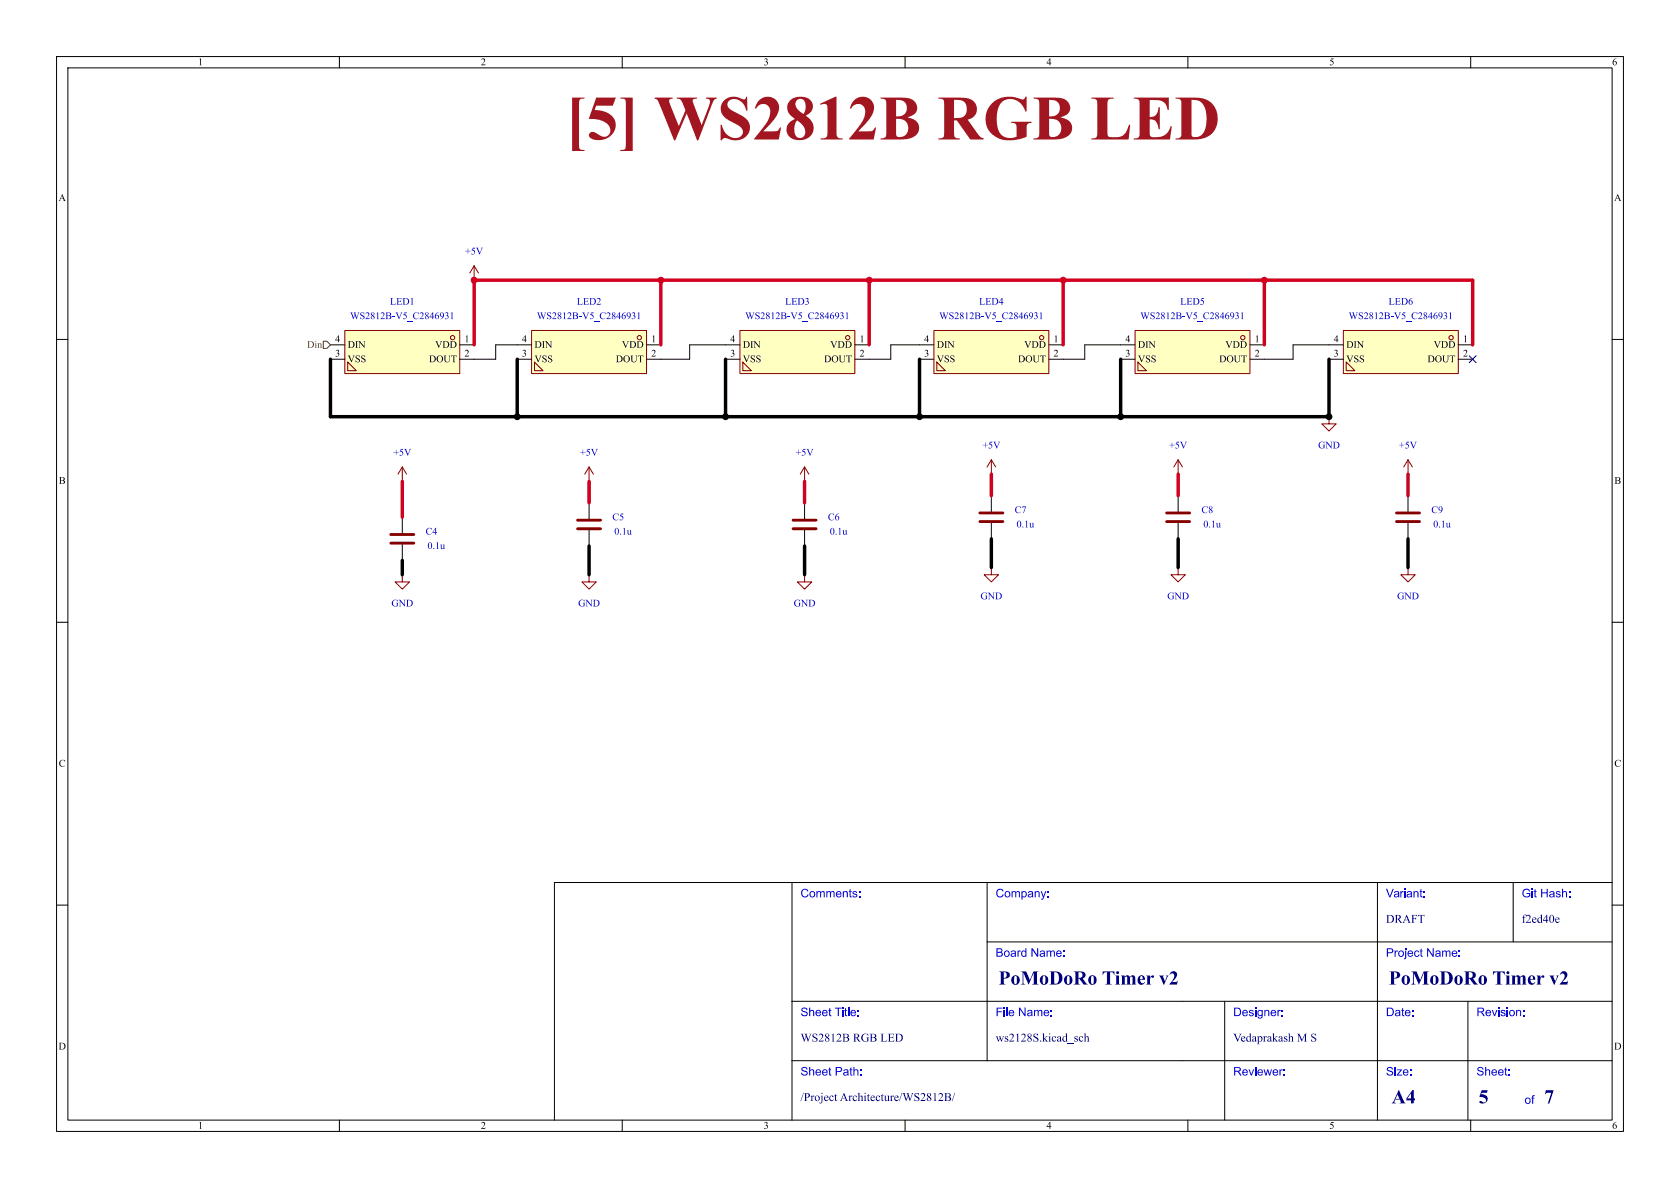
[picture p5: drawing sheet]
<svg xmlns="http://www.w3.org/2000/svg" width="297mm" height="210mm" viewBox="0 0 297 210" stroke-linecap="round" stroke-linejoin="round" font-family="sans-serif">
<g fill="none" stroke="#000" stroke-width=".18">
<path d="M10 10h277v190h-277zM12 12h273v186h-273zM60 10v2M110 10v2M160 10v2M210 10v2M260 10v2M10 60h2M285 60h2M10 110h2M285 110h2M140 156v42"/>
<path d="M174.5 156v31.5M243.5 156v42M267.5 156v10.5M285 156h-187v42M10 160h2M140 177h145M174.5 166.5h110.5M216.5 177v21M259.5 177v21M285 160h2M60 198v2M110 198v2"/>
<path d="M140 187.5h145M160 198v2M210 198v2M260 198v2"/>
</g>
<g fill="#ffffc2">
<path d="M237.5 58.4h20.3v7.6h-20.3z"/>
<path d="M238 64l1.5 1.5h-1.5z"/>
</g>
<g fill="none" stroke="#840000" stroke-width=".18">
<path d="M237.5 58.4h20.3v7.6h-20.3zM234.9 73.7v1.2h1.3l-1.3 1.3-1.2-1.3h1.2M238 64l1.5 1.5h-1.5zM175.3 81.3l-.8 1.3M175.3 81.3l.7 1.3M175.3 81.3v2.5M208.3 81.3l-.8 1.3M208.3 81.3l.7 1.3M208.3 81.3v2.5M175.3 100.3v1.3h1.2l-1.2 1.3-1.3-1.3h1.3M208.3 100.3v1.3h1.2l-1.2 1.3-1.3-1.3h1.3"/>
<circle cx="256.5" cy="59.7" r=".38"/>
</g>
<g fill="none" stroke="#000" stroke-width=".18">
<path d="M234.9 73.7h.1M234.9 61h2.6M234.9 63.5h2.6M257.8 61h2.5M257.8 63.5h2.5M175.3 83.8h.1M175.3 87.6v2.8M175.3 92.5v2.8M208.3 83.8h.1M208.3 87.6v2.8M208.3 92.5v2.8M175.3 100.3h.1"/>
<path d="M208.3 100.3h.1"/>
</g>
<path d="M173.2 90.7h4.1M173.2 92.2h4.1M206.2 90.7h4.1M206.2 92.2h4.1" fill="none" stroke="#840000" stroke-width=".51"/>
<g fill="#ffffc2">
<path d="M94 58.4h20.3v7.6h-20.3z"/>
<path d="M94.5 64l1.5 1.5h-1.5z"/>
</g>
<g fill="none" stroke="#840000" stroke-width=".18">
<path d="M83.8 47l-.7 1.3M83.8 47l.8 1.3M83.8 47v2.5M94 58.4h20.3v7.6h-20.3zM94.5 64l1.5 1.5h-1.5zM142.2 82.6l-.7 1.2M142.2 82.6l.8 1.2M142.2 82.6v2.5M142.2 101.6v1.3h1.3l-1.3 1.2-1.2-1.2h1.2"/>
<circle cx="113" cy="59.7" r=".38"/>
</g>
<path d="M83.8 49.5h.1M91.4 61h2.6M91.4 63.5h2.6M114.3 61h2.5M114.3 63.5h2.5M104.1 88.9v2.8M104.1 93.7v2.8M142.2 85.1h.1M142.2 88.9v2.8M142.2 93.7v2.8M142.2 101.6h.1" fill="none" stroke="#000" stroke-width=".18"/>
<path d="M102.1 91.9h4.1M102.1 93.5h4.1M140.2 91.9h4.1M140.2 93.5h4.1" fill="none" stroke="#840000" stroke-width=".51"/>
<g fill="#ffffc2">
<path d="M200.7 58.4h20.3v7.6h-20.3z"/>
<path d="M201.2 64l1.5 1.5h-1.5z"/>
</g>
<g fill="none" stroke="#840000" stroke-width=".18">
<path d="M200.7 58.4h20.3v7.6h-20.3zM201.2 64l1.5 1.5h-1.5z"/>
<circle cx="219.7" cy="59.7" r=".38"/>
</g>
<path d="M198.1 61h2.6M198.1 63.5h2.6M221 61h2.5M221 63.5h2.5" fill="none" stroke="#000" stroke-width=".18"/>
<g fill="#ffffc2">
<path d="M61 58.4h20.3v7.6h-20.3z"/>
<path d="M61.5 64l1.5 1.5h-1.5z"/>
</g>
<g fill="none" stroke="#840000" stroke-width=".18">
<path d="M61 58.4h20.3v7.6h-20.3zM61.5 64l1.5 1.5h-1.5zM71.1 82.6l-.7 1.2M71.1 82.6l.8 1.2M71.1 82.6v2.5M104.1 82.6l-.7 1.2M104.1 82.6l.8 1.2M104.1 82.6v2.5M248.9 81.3l-.7 1.3M248.9 81.3l.8 1.3M248.9 81.3v2.5M71.1 101.6v1.3h1.3l-1.3 1.2-1.3-1.2h1.3"/>
<path d="M104.1 101.6v1.3h1.3l-1.3 1.2-1.2-1.2h1.2M248.9 100.3v1.3h1.3l-1.3 1.3-1.3-1.3h1.3"/>
<circle cx="80" cy="59.7" r=".38"/>
</g>
<g fill="none" stroke="#000" stroke-width=".18">
<path d="M58.4 61h2.6M58.4 63.5h2.6M81.3 61h2.5M81.3 63.5h2.5M71.1 85.1h.1M71.1 91.4v2.8M71.1 96.3v2.8M104.1 85.1h.1M248.9 83.8h.1M248.9 87.6v2.8M248.9 92.5v2.8M71.1 101.6h.1"/>
<path d="M104.1 101.6h.1M248.9 100.3h.1"/>
</g>
<path d="M69.1 94.5h4.1M69.1 96h4.1M246.9 90.7h4.1M246.9 92.2h4.1" fill="none" stroke="#840000" stroke-width=".51"/>
<g fill="#ffffc2">
<path d="M130.8 58.4h20.3v7.6h-20.3z"/>
<path d="M131.3 64l1.5 1.5h-1.5z"/>
</g>
<g fill="none" stroke="#840000" stroke-width=".18">
<path d="M130.8 58.4h20.3v7.6h-20.3zM131.3 64l1.5 1.5h-1.5z"/>
<circle cx="149.9" cy="59.7" r=".38"/>
</g>
<path d="M128.3 61h2.5M128.3 63.5h2.5M151.1 61h2.6M151.1 63.5h2.6" fill="none" stroke="#000" stroke-width=".18"/>
<g fill="#ffffc2">
<path d="M165.1 58.4h20.3v7.6h-20.3z"/>
<path d="M165.6 64l1.5 1.5h-1.5z"/>
</g>
<g fill="none" stroke="#840000" stroke-width=".18">
<path d="M165.1 58.4h20.3v7.6h-20.3zM165.6 64l1.5 1.5h-1.5z"/>
<circle cx="184.2" cy="59.7" r=".38"/>
</g>
<path d="M91.4 61h-3.8v2.5h-3.8M128.3 61h-6.4v2.5h-5.1M162.6 63.5h2.5M165.1 61h-7.6v2.5h-3.8M185.4 61h2.6M198.1 61h-6.3v2.5h-6.4M234.9 61h-6.3v2.5h-5.1" fill="none" stroke="#000" stroke-width=".18"/>
<path d="M57.1 60.3h.7l.6 .7-.6 .6h-.7z" fill="none" stroke="#725600" stroke-width=".18"/>
<path d="M58.4 63.5v10.2h176.5v-10.2M91.4 63.5v10.2M128.3 63.5v10.2M162.6 63.5v10.2M198.1 63.5v10.2M71.1 99.1v2.5M104.1 96.5v5.1M142.2 96.5v5.1M175.3 95.3v5M208.3 95.3v5M248.9 95.3v5" fill="none" stroke="#000" stroke-width=".61"/>
<path d="M116.8 49.5v11.5M153.7 49.5v11.5M188 49.5v11.5M223.5 49.5v11.5M83.8 61v-11.5h176.5v11.5M71.1 85.1v6.3M104.1 85.1v3.8M142.2 85.1v3.8M175.3 83.8v3.8M208.3 83.8v3.8M248.9 83.8v3.8" fill="none" stroke="#d40020" stroke-width=".61"/>
<path d="M259.7 62.9l1.3 1.2M261 62.9l-1.3 1.2" fill="none" stroke="#000084" stroke-width=".18"/>
<g fill="#d40020" stroke="#d40020" stroke-width=".18">
<circle cx="153.7" cy="49.5" r=".52"/>
<circle cx="116.8" cy="49.5" r=".52"/>
<circle cx="83.8" cy="49.5" r=".52"/>
<circle cx="188" cy="49.5" r=".52"/>
<circle cx="223.5" cy="49.5" r=".52"/>
</g>
<g fill="#000" stroke="#000" stroke-width=".18">
<circle cx="91.4" cy="73.7" r=".52"/>
<circle cx="128.3" cy="73.7" r=".52"/>
<circle cx="162.6" cy="73.7" r=".52"/>
<circle cx="198.1" cy="73.7" r=".52"/>
<circle cx="235" cy="73.7" r=".52"/>
</g>
<text font-size="11.1" fill="#a21622" x="100" y="27.6">[5] WS2812BRGB LED</text>
<g font-size="3.5" fill="#00007f">
<text x="176.5" y="174.9">PoMoDoRoTimerv2</text>
<text x="245.5" y="174.9">PoMoDoRoTimerv2</text>
<text x="246" y="195.9">A4</text>
<text x="261.4" y="196">5</text>
<text x="273" y="196">7</text>
</g>
<g font-size="2.1" fill="#00f">
<text x="141.5" y="159.2">Comments:</text>
<text x="176" y="159.2">Company:</text>
<text x="245" y="159.2">Variant:</text>
<text x="269" y="159.2">Git Hash:</text>
<text x="176" y="169.7">Board Name:</text>
<text x="245" y="169.7">Project Name:</text>
<text x="141.5" y="180.2">Sheet Title:</text>
<text x="176" y="180.2">File Name:</text>
<text x="218" y="180.2">Designer:</text>
<text x="245" y="180.2">Date:</text>
<text x="261" y="180.2">Revision:</text>
<text x="141.5" y="190.7">Sheet Path:</text>
<text x="218" y="190.7">Reviewer:</text>
<text x="245" y="190.7">Size:</text>
<text x="261" y="190.7">Sheet:</text>
<text x="269.5" y="195.7">of</text>
</g>
<g font-size="2.1" fill="#00007f">
<text x="245" y="163.7">DRAFT</text>
<text x="269" y="163.7">f2ed40e</text>
<text x="141.5" y="184.7">WS2812BRGBLED</text>
<text x="176" y="184.7">ws2128S.kicad_sch</text>
<text x="218" y="184.7">Vedaprakash</text>
<text x="229.3" y="184.7">M S</text>
<text x="141.5" y="195.2">/ProjectArchitecture/WS2812B/</text>
</g>
<g font-size="1.8">
<text x="35" y="12">1</text>
<text x="85" y="12">2</text>
<text x="135" y="12">3</text>
<text x="185" y="12">4</text>
<text x="235" y="12">5</text>
<text x="285" y="12">6</text>
<text x="10.3" y="36">A</text>
<text x="285.3" y="36">A</text>
<text x="59.2" y="60.7">4</text>
<text x="59.2" y="63.2">3</text>
<text x="61.5" y="61.9">DIN</text>
<text x="61.5" y="64.5">VSS</text>
<text x="75.8" y="64.5">DOUT</text>
<text x="76.9" y="61.9">VDD</text>
<text x="82.1" y="60.7">1</text>
<text x="82.1" y="63.2">2</text>
<text x="92.3" y="60.7">4</text>
<text x="92.3" y="63.2">3</text>
<text x="94.5" y="61.9">DIN</text>
<text x="94.5" y="64.5">VSS</text>
<text x="108.9" y="64.5">DOUT</text>
<text x="109.9" y="61.9">VDD</text>
<text x="115.1" y="60.7">1</text>
<text x="115.1" y="63.2">2</text>
<text x="129.1" y="60.7">4</text>
<text x="129.1" y="63.2">3</text>
<text x="131.3" y="61.9">DIN</text>
<text x="131.3" y="64.5">VSS</text>
<text x="145.7" y="64.5">DOUT</text>
<text x="146.8" y="61.9">VDD</text>
<text x="152" y="60.7">1</text>
<text x="152" y="63.2">2</text>
<text x="163.4" y="60.7">4</text>
<text x="163.4" y="63.2">3</text>
<text x="165.6" y="61.9">DIN</text>
<text x="165.6" y="64.5">VSS</text>
<text x="180" y="64.5">DOUT</text>
<text x="181.1" y="61.9">VDD</text>
<text x="186.2" y="60.7">1</text>
<text x="186.2" y="63.2">2</text>
<text x="198.9" y="60.7">4</text>
<text x="198.9" y="63.2">3</text>
<text x="201.2" y="61.9">DIN</text>
<text x="201.2" y="64.5">VSS</text>
<text x="215.5" y="64.5">DOUT</text>
<text x="216.6" y="61.9">VDD</text>
<text x="221.8" y="60.7">1</text>
<text x="221.8" y="63.2">2</text>
<text x="235.8" y="60.7">4</text>
<text x="235.8" y="63.2">3</text>
<text x="238" y="61.9">DIN</text>
<text x="238" y="64.5">VSS</text>
<text x="252.4" y="64.5">DOUT</text>
<text x="253.5" y="61.9">VDD</text>
<text x="258.6" y="60.7">1</text>
<text x="258.6" y="63.2">2</text>
<text x="10.4" y="86">B</text>
<text x="285.4" y="86">B</text>
<text x="10.4" y="136">C</text>
<text x="285.4" y="136">C</text>
<text x="10.3" y="186">D</text>
<text x="285.3" y="186">D</text>
<text x="35" y="200">1</text>
<text x="85" y="200">2</text>
<text x="135" y="200">3</text>
<text x="185" y="200">4</text>
<text x="235" y="200">5</text>
<text x="285" y="200">6</text>
</g>
<g font-size="1.8" fill="#0000c2">
<text x="82.2" y="45.4">+5V</text>
<text x="61.9" y="56.9">WS2812B-V5_C2846931</text>
<text x="68.9" y="54.3">LED1</text>
<text x="94.9" y="56.9">WS2812B-V5_C2846931</text>
<text x="102" y="54.3">LED2</text>
<text x="131.7" y="56.9">WS2812B-V5_C2846931</text>
<text x="138.8" y="54.3">LED3</text>
<text x="166" y="56.9">WS2812B-V5_C2846931</text>
<text x="173.1" y="54.3">LED4</text>
<text x="201.6" y="56.9">WS2812B-V5_C2846931</text>
<text x="208.6" y="54.3">LED5</text>
<text x="238.4" y="56.9">WS2812B-V5_C2846931</text>
<text x="245.5" y="54.3">LED6</text>
<text x="69.5" y="81">+5V</text>
<text x="102.6" y="81">+5V</text>
<text x="140.7" y="81">+5V</text>
<text x="173.7" y="79.7">+5V</text>
<text x="206.7" y="79.7">+5V</text>
<text x="233" y="79.7">GND</text>
<text x="247.3" y="79.7">+5V</text>
<text x="75.2" y="95">C4</text>
<text x="108.3" y="92.4">C5</text>
<text x="108.6" y="95">0.1u</text>
<text x="146.4" y="92.4">C6</text>
<text x="146.7" y="95">0.1u</text>
<text x="179.4" y="91.2">C7</text>
<text x="179.7" y="93.7">0.1u</text>
<text x="212.4" y="91.2">C8</text>
<text x="212.7" y="93.7">0.1u</text>
<text x="253" y="91.2">C9</text>
<text x="253.4" y="93.7">0.1u</text>
<text x="75.6" y="97.5">0.1u</text>
<text x="69.2" y="107.7">GND</text>
<text x="102.2" y="107.7">GND</text>
<text x="140.3" y="107.7">GND</text>
<text x="173.3" y="106.4">GND</text>
<text x="206.4" y="106.4">GND</text>
<text x="247" y="106.4">GND</text>
</g>
<text font-size="1.8" fill="#725600" x="54.3" y="61.9">Din</text>
</svg>
